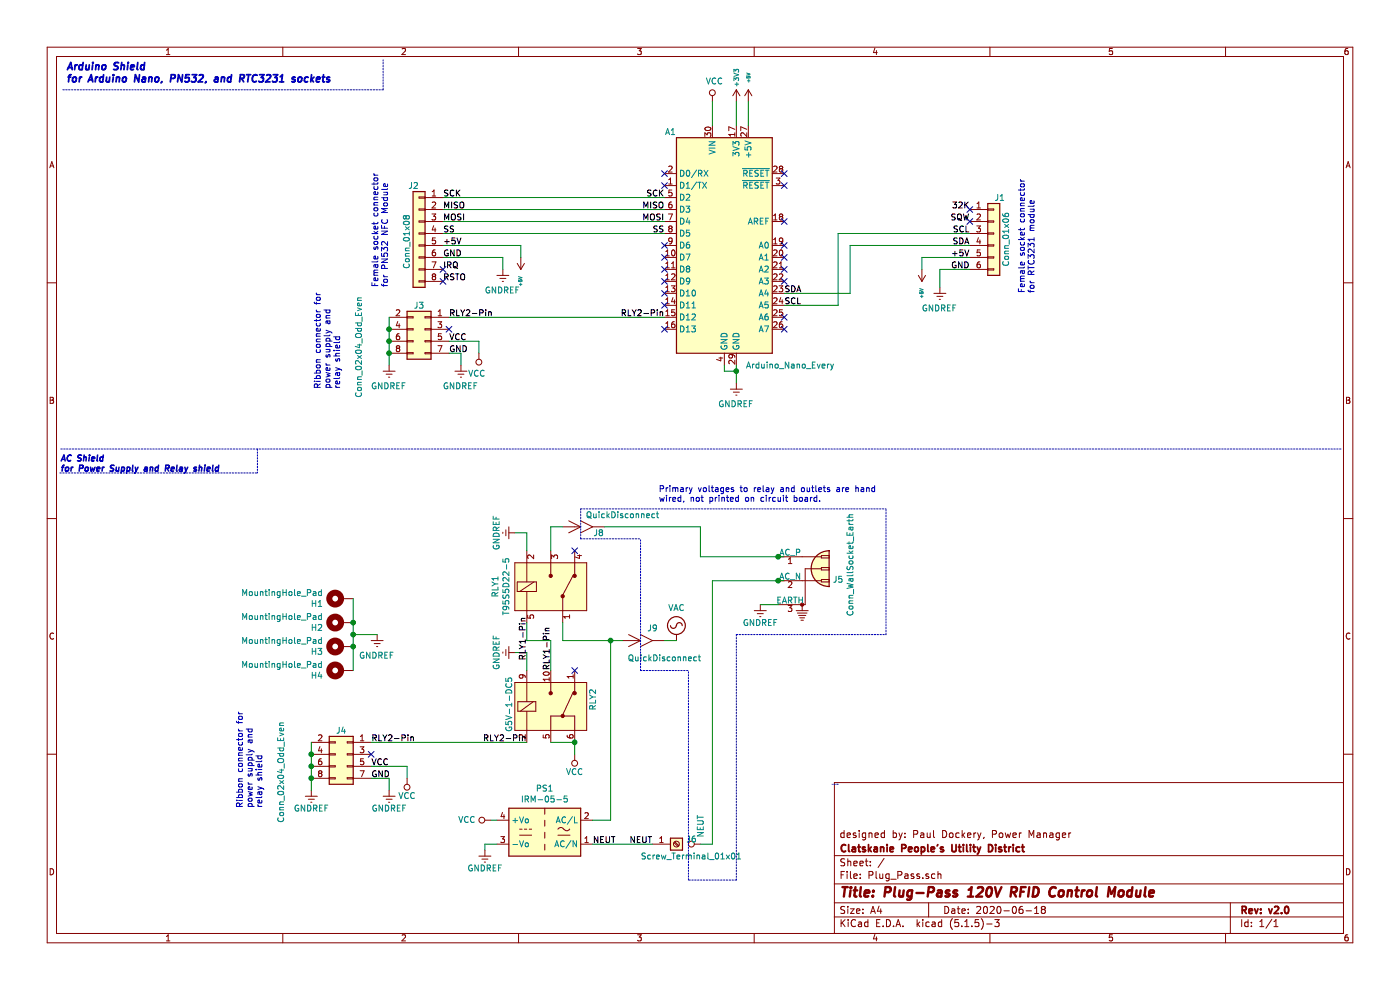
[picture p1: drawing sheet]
EESchema Schematic File Version 4
EELAYER 30 0
EELAYER END
$Descr A4 11693 8268
encoding utf-8
Sheet 1 1
Title "Plug-Pass 120V RFID Control Module"
Date "2020-06-18"
Rev "v2.0"
Comp "Clatskanie People's Utility District"
Comment1 "designed by: Paul Dockery, Power Manager"
Comment2 ""
Comment3 ""
Comment4 ""
$EndDescr
Text Notes 550  700  0    60   Italic 12
Arduino Shield\nfor Arduino Nano, PN532, and RTC3231 sockets
$Comp
L power:+5V #PWR02
U 1 1
P 6250 850
F 0 "#PWR02" H 6250 700 50  0001 C CNN
F 1 "+5V" V 6250 1050 28  0000 C CNN
F 2 "" H 6250 850 50  0000 C CNN
F 3 "" H 6250 850 50  0000 C CNN
	1    6250 850 
	1    0    0    -1  
$EndComp
$Comp
L Plug_Pass:G5LE-14_DC5 RLY1
U 1 1
P 4600 4900
F 0 "RLY1" V 4135 4900 50  0000 C CNN
F 1 "T95S5D22-5" V 4226 4900 50  0000 C CNN
F 2 "Plug_Pass:RLY-T9AS5D22-5" H 4800 5100 50  0001 L CNN
F 3 "https://www.te.com/commerce/DocumentDelivery/DDEController?Action=srchrtrv&DocNm=1308242_T9A&DocType=DS&DocLang=English" H 4800 5200 60  0001 L CNN
F 4 "PB1015-ND" H 4800 5300 60  0001 L CNN "Digi-Key_PN"
F 5 "T9AS5D22-5" H 4800 5400 60  0001 L CNN "MPN"
F 6 "Relays" H 4800 5500 60  0001 L CNN "Category"
F 7 "Power Relays, Over 2 Amps" H 4800 5600 60  0001 L CNN "Family"
F 8 "https://www.te.com/commerce/DocumentDelivery/DDEController?Action=srchrtrv&DocNm=1308242_T9A&DocType=DS&DocLang=English" H 4800 5700 60  0001 L CNN "DK_Datasheet_Link"
F 9 "https://www.digikey.com/product-detail/en/te-connectivity-potter-brumfield-relays/T9AS5D22-5/PB1015-ND/1095336" H 4800 5800 60  0001 L CNN "DK_Detail_Page"
F 10 "RELAY GEN PURPOSE SPDT 20A 5V" H 4800 5900 60  0001 L CNN "Description"
F 11 "TE Connectivity Potter & Brumfield Relays" H 4800 6000 60  0001 L CNN "Manufacturer"
F 12 "Active" H 4800 6100 60  0001 L CNN "Status"
	1    4600 4900
	1    0    0    -1  
$EndComp
$Comp
L Plug_Pass:VCC #PWR01
U 1 1
P 5950 850
F 0 "#PWR01" H 5950 700 50  0001 C CNN
F 1 "VCC" H 5967 1023 50  0000 C CNN
F 2 "" H 5950 850 50  0001 C CNN
F 3 "" H 5950 850 50  0001 C CNN
	1    5950 850 
	1    0    0    -1  
$EndComp
Text Notes 500  3950 0    50   Italic 10
AC Shield\nfor Power Supply and Relay shield
$Comp
L Plug_Pass:Conn_01x06 J1
U 1 1
P 8300 1950
F 0 "J1" H 8350 2250 50  0000 C CNN
F 1 "Conn_01x06" V 8400 1900 50  0000 C CNN
F 2 "Plug_Pass:RTC_PinHeader" H 8300 1950 50  0001 C CNN
F 3 "~" H 8300 1950 50  0001 C CNN
	1    8300 1950
	1    0    0    -1  
$EndComp
$Comp
L Plug_Pass:GNDREF #PWR07
U 1 1
P 7850 2400
F 0 "#PWR07" H 7850 2150 50  0001 C CNN
F 1 "GNDREF" H 7855 2227 50  0000 C CNN
F 2 "" H 7850 2400 50  0001 C CNN
F 3 "" H 7850 2400 50  0001 C CNN
	1    7850 2400
	-1   0    0    -1  
$EndComp
Text Label 8100 2050 2    50   ~ 0
SDA
Text Label 8100 1950 2    50   ~ 0
SCL
Text Label 8100 1850 2    50   ~ 0
SQW
Text Label 8100 1750 2    50   ~ 0
32K
Text Label 8100 2150 2    50   ~ 0
+5V
Text Label 8100 2250 2    50   ~ 0
GND
$Comp
L Plug_Pass:Conn_01x08 J2
U 1 1
P 3500 1950
F 0 "J2" H 3500 2350 50  0000 L CNN
F 1 "Conn_01x08" V 3600 1650 50  0000 L CNN
F 2 "Plug_Pass:PN532_NFC_PinSocket" H 3500 1950 50  0001 C CNN
F 3 "~" H 3500 1950 50  0001 C CNN
	1    3500 1950
	-1   0    0    -1  
$EndComp
Text Label 3700 1650 0    50   ~ 0
SCK
Text Label 3700 1750 0    50   ~ 0
MISO
Text Label 3700 1850 0    50   ~ 0
MOSI
Text Label 3700 1950 0    50   ~ 0
SS
Text Label 3700 2050 0    50   ~ 0
+5V
Text Label 3700 2150 0    50   ~ 0
GND
Text Label 3700 2250 0    50   ~ 0
IRQ
Text Label 3700 2350 0    50   ~ 0
RSTO
Wire Notes Line
	7000 6550 6950 6550
Wire Wire Line
	4400 4600 4400 4450
Wire Wire Line
	4400 4450 4300 4450
$Comp
L Plug_Pass:GNDREF #PWR014
U 1 1
P 4300 4450
F 0 "#PWR014" H 4300 4200 50  0001 C CNN
F 1 "GNDREF" H 4300 4300 50  0000 C CNN
F 2 "" H 4300 4450 50  0001 C CNN
F 3 "" H 4300 4450 50  0001 C CNN
	1    4300 4450
	0    1    1    0   
$EndComp
$Comp
L power:NEUT #PWR020
U 1 1
P 5850 7050
F 0 "#PWR020" H 5850 6900 50  0001 C CNN
F 1 "NEUT" H 5700 7050 50  0000 C CNN
F 2 "" H 5850 7050 50  0001 C CNN
F 3 "" H 5850 7050 50  0001 C CNN
	1    5850 7050
	0    -1   1    0   
$EndComp
$Comp
L Plug_Pass:QuickDisconnect J9
U 1 1
P 5350 5350
F 0 "J9" H 5450 5250 50  0000 C CNN
F 1 "QuickDisconnect" H 5550 5500 50  0000 C CNN
F 2 "" H 5350 5350 50  0001 C CNN
F 3 "" H 5350 5350 50  0001 C CNN
	1    5350 5350
	1    0    0    1   
$EndComp
$Comp
L Plug_Pass:QuickDisconnect J8
U 1 1
P 4850 4400
F 0 "J8" H 5000 4350 50  0000 C CNN
F 1 "QuickDisconnect" H 5200 4500 50  0000 C CNN
F 2 "" H 4850 4400 50  0001 C CNN
F 3 "" H 4850 4400 50  0001 C CNN
	1    4850 4400
	1    0    0    -1  
$EndComp
Wire Wire Line
	4700 4400 4600 4400
$Comp
L power:+3V3 #PWR03
U 1 1
P 6150 850
F 0 "#PWR03" H 6150 700 50  0001 C CNN
F 1 "+3V3" V 6150 1050 39  0000 C CNN
F 2 "" H 6150 850 50  0001 C CNN
F 3 "" H 6150 850 50  0001 C CNN
	1    6150 850 
	1    0    0    -1  
$EndComp
Wire Wire Line
	5850 4650 6500 4650
Text Label 3100 6400 0    50   ~ 0
VCC
Text Label 3100 6500 0    50   ~ 0
GND
Text Label 3100 6200 0    50   ~ 0
RLY2-Pin
NoConn ~ 3100 6300
$Comp
L Plug_Pass:GNDREF #PWR015
U 1 1
P 3250 6600
F 0 "#PWR015" H 3250 6350 50  0001 C CNN
F 1 "GNDREF" H 3250 6450 50  0000 C CNN
F 2 "" H 3250 6600 50  0001 C CNN
F 3 "" H 3250 6600 50  0001 C CNN
	1    3250 6600
	-1   0    0    -1  
$EndComp
Wire Wire Line
	3250 6500 3250 6600
Text Label 3750 2650 0    50   ~ 0
RLY2-Pin
$Comp
L Plug_Pass:GNDREF #PWR09
U 1 1
P 6150 3200
F 0 "#PWR09" H 6150 2950 50  0001 C CNN
F 1 "GNDREF" H 6155 3027 50  0000 C CNN
F 2 "" H 6150 3200 50  0001 C CNN
F 3 "" H 6150 3200 50  0001 C CNN
	1    6150 3200
	-1   0    0    -1  
$EndComp
Wire Wire Line
	7850 2250 7850 2400
Wire Wire Line
	7850 2250 8100 2250
Wire Wire Line
	7700 2150 7700 2250
Wire Wire Line
	7700 2150 8100 2150
Wire Wire Line
	7100 2050 8100 2050
Wire Wire Line
	3700 1650 5550 1650
Wire Wire Line
	3700 1750 5550 1750
Wire Wire Line
	3700 1850 5550 1850
Wire Wire Line
	3700 1950 5550 1950
NoConn ~ 3700 2250
NoConn ~ 3700 2350
Wire Wire Line
	4350 2050 4350 2150
Wire Wire Line
	3700 2050 4350 2050
Wire Wire Line
	4200 2150 4200 2250
Wire Wire Line
	3700 2150 4200 2150
$Comp
L Plug_Pass:GNDREF #PWR06
U 1 1
P 4200 2250
F 0 "#PWR06" H 4200 2000 50  0001 C CNN
F 1 "GNDREF" H 4205 2077 50  0000 C CNN
F 2 "" H 4200 2250 50  0001 C CNN
F 3 "" H 4200 2250 50  0001 C CNN
	1    4200 2250
	-1   0    0    -1  
$EndComp
Wire Wire Line
	4000 2850 4000 2950
Wire Wire Line
	3750 2850 4000 2850
Wire Wire Line
	3850 2950 3850 3050
$Comp
L Plug_Pass:GNDREF #PWR011
U 1 1
P 3850 3050
F 0 "#PWR011" H 3850 2800 50  0001 C CNN
F 1 "GNDREF" H 3855 2877 50  0000 C CNN
F 2 "" H 3850 3050 50  0001 C CNN
F 3 "" H 3850 3050 50  0001 C CNN
	1    3850 3050
	-1   0    0    -1  
$EndComp
$Comp
L Plug_Pass:VCC #PWR010
U 1 1
P 4000 2950
F 0 "#PWR010" H 4000 2800 50  0001 C CNN
F 1 "VCC" H 4017 3123 50  0000 C CNN
F 2 "" H 4000 2950 50  0001 C CNN
F 3 "" H 4000 2950 50  0001 C CNN
	1    4000 2950
	-1   0    0    1   
$EndComp
Text Label 3750 2850 0    50   ~ 0
VCC
Text Label 3750 2950 0    50   ~ 0
GND
NoConn ~ 3750 2750
NoConn ~ 8100 1750
NoConn ~ 8100 1850
Wire Notes Line
	11200 3750 500  3750
Wire Notes Line
	2150 3750 2150 3950
Wire Notes Line
	500  3950 2150 3950
Wire Notes Line
	6150 5300 7400 5300
Wire Notes Line
	7400 5300 7400 4250
Text Notes 5500 4200 0    50   ~ 0
Primary voltages to relay and outlets are hand\nwired, not printed on circuit board.
Text Notes 8650 2450 1    50   ~ 0
Female socket connector \nfor RTC3231 module
Text Notes 3250 2400 1    50   ~ 0
Female socket connector \nfor PN532 NFC Module
Text Notes 2850 3250 1    50   ~ 0
Ribbon connector for\npower supply and\nrelay shield
$Comp
L power:+5V #PWR0101
U 1 1
P 7700 2250
F 0 "#PWR0101" H 7700 2100 50  0001 C CNN
F 1 "+5V" V 7700 2450 28  0000 C CNN
F 2 "" H 7700 2250 50  0000 C CNN
F 3 "" H 7700 2250 50  0000 C CNN
	1    7700 2250
	-1   0    0    1   
$EndComp
$Comp
L power:+5V #PWR0102
U 1 1
P 4350 2150
F 0 "#PWR0102" H 4350 2000 50  0001 C CNN
F 1 "+5V" V 4350 2350 28  0000 C CNN
F 2 "" H 4350 2150 50  0000 C CNN
F 3 "" H 4350 2150 50  0000 C CNN
	1    4350 2150
	-1   0    0    1   
$EndComp
$Comp
L Plug_Pass:Arduino_Nano_v3.x A1
U 1 1
P 6050 2050
F 0 "A1" H 5600 3000 50  0000 C CNN
F 1 "Arduino_Nano_Every" H 6600 1050 50  0000 C CNN
F 2 "Plug_Pass:NANO_33_Footprint_SMD_Castell" H 6050 2050 50  0001 C CIN
F 3 "http://www.mouser.com/pdfdocs/Gravitech_Arduino_Nano3_0.pdf" H 6050 2050 50  0001 C CNN
	1    6050 2050
	1    0    0    -1  
$EndComp
Wire Wire Line
	6150 3050 6150 3100
Wire Wire Line
	6050 3050 6050 3100
Wire Wire Line
	6050 3100 6150 3100
Connection ~ 6150 3100
Wire Wire Line
	6150 3100 6150 3200
Wire Wire Line
	7100 2050 7100 2450
Wire Wire Line
	7100 2450 6550 2450
Wire Wire Line
	8100 1950 7000 1950
Wire Wire Line
	7000 1950 7000 2550
Wire Wire Line
	7000 2550 6550 2550
Wire Wire Line
	5950 850  5950 1050
Wire Wire Line
	6150 850  6150 1050
Wire Wire Line
	6250 850  6250 1050
NoConn ~ 5550 1450
NoConn ~ 5550 1550
NoConn ~ 5550 2050
NoConn ~ 5550 2150
NoConn ~ 5550 2250
NoConn ~ 5550 2350
NoConn ~ 5550 2450
NoConn ~ 5550 2550
NoConn ~ 5550 2750
NoConn ~ 6550 2750
NoConn ~ 6550 2650
NoConn ~ 6550 2350
NoConn ~ 6550 2250
NoConn ~ 6550 2150
NoConn ~ 6550 2050
NoConn ~ 6550 1850
NoConn ~ 6550 1550
NoConn ~ 6550 1450
NoConn ~ 27000 8650
NoConn ~ 12850 5050
$Comp
L power:VAC #PWR05
U 1 1
P 5650 5350
F 0 "#PWR05" H 5650 5250 50  0001 C CNN
F 1 "VAC" H 5650 5625 50  0000 C CNN
F 2 "" H 5650 5350 50  0001 C CNN
F 3 "" H 5650 5350 50  0001 C CNN
	1    5650 5350
	-1   0    0    -1  
$EndComp
Wire Wire Line
	5650 5350 5550 5350
$Comp
L Plug_Pass:Conn_02x04_Odd_Even J3
U 1 1
P 3550 2750
F 0 "J3" H 3600 2950 50  0000 C CNN
F 1 "Conn_02x04_Odd_Even" V 4100 2600 50  0000 C CNN
F 2 "Plug_Pass:IDC-Header_2x04_P2.54mm_Vertical_Small" H 3550 2750 50  0001 C CNN
F 3 "~" H 3550 2750 50  0001 C CNN
	1    3550 2750
	-1   0    0    -1  
$EndComp
Text Notes 2200 6750 1    50   ~ 0
Ribbon connector for\npower supply and\nrelay shield
$Comp
L Plug_Pass:Conn_02x04_Odd_Even J4
U 1 1
P 2900 6300
F 0 "J4" H 2950 6500 50  0000 C CNN
F 1 "Conn_02x04_Odd_Even" V 3450 6150 50  0000 C CNN
F 2 "Plug_Pass:IDC-Header_2x04_P2.54mm_Vertical" H 2900 6300 50  0001 C CNN
F 3 "~" H 2900 6300 50  0001 C CNN
	1    2900 6300
	-1   0    0    -1  
$EndComp
$Comp
L Plug_Pass:G5V-1-DC5 RLY2
U 1 1
P 4600 5900
F 0 "RLY2" V 4950 6050 50  0000 R CNN
F 1 "G5V-1-DC5" V 4250 6150 50  0000 R CNN
F 2 "Plug_Pass:Relay_THT_G5V-1" H 4800 6100 50  0001 L CNN
F 3 "https://omronfs.omron.com/en_US/ecb/products/pdf/en-g5v_1.pdf" H 4800 6200 60  0001 L CNN
F 4 "Z773-ND" H 4800 6300 60  0001 L CNN "Digi-Key_PN"
F 5 "G5V-1-DC5" H 4800 6400 60  0001 L CNN "MPN"
F 6 "Relays" H 4800 6500 60  0001 L CNN "Category"
F 7 "Signal Relays, Up to 2 Amps" H 4800 6600 60  0001 L CNN "Family"
F 8 "https://omronfs.omron.com/en_US/ecb/products/pdf/en-g5v_1.pdf" H 4800 6700 60  0001 L CNN "DK_Datasheet_Link"
F 9 "/product-detail/en/omron-electronics-inc-emc-div/G5V-1-DC5/Z773-ND/87831" H 4800 6800 60  0001 L CNN "DK_Detail_Page"
F 10 "RELAY GEN PURPOSE SPDT 1A 5VDC" H 4800 6900 60  0001 L CNN "Description"
F 11 "Omron Electronics Inc-EMC Div" H 4800 7000 60  0001 L CNN "Manufacturer"
F 12 "Active" H 4800 7100 60  0001 L CNN "Status"
	1    4600 5900
	1    0    0    -1  
$EndComp
Wire Wire Line
	4400 5600 4400 5450
Wire Wire Line
	4400 5450 4300 5450
$Comp
L Plug_Pass:GNDREF #PWR0103
U 1 1
P 4300 5450
F 0 "#PWR0103" H 4300 5200 50  0001 C CNN
F 1 "GNDREF" H 4300 5300 50  0000 C CNN
F 2 "" H 4300 5450 50  0001 C CNN
F 3 "" H 4300 5450 50  0001 C CNN
	1    4300 5450
	0    1    1    0   
$EndComp
$Comp
L Plug_Pass:IRM-05-5 PS1
U 1 1
P 4550 6950
F 0 "PS1" H 4550 7317 50  0000 C CNN
F 1 "IRM-05-5" H 4550 7226 50  0000 C CNN
F 2 "Plug_Pass:Converter_ACDC_MeanWell_IRM-05-xx_THT" H 4550 6600 50  0001 C CNN
F 3 "https://www.meanwell.com/Upload/PDF/IRM-05/IRM-05-SPEC.PDF" H 4550 6550 50  0001 C CNN
	1    4550 6950
	-1   0    0    -1  
$EndComp
Wire Wire Line
	5450 7050 4950 7050
Wire Wire Line
	4050 7050 4150 7050
Wire Wire Line
	4600 4600 4600 4400
Wire Wire Line
	5050 4400 5850 4400
Wire Wire Line
	5850 4400 5850 4650
Wire Wire Line
	4600 5350 4400 5350
Wire Wire Line
	4400 5350 4400 5200
Wire Wire Line
	4600 5350 4600 5600
Wire Wire Line
	4150 6850 4100 6850
Wire Wire Line
	3250 6500 3100 6500
$Comp
L Plug_Pass:GNDREF #PWR0104
U 1 1
P 4050 7100
F 0 "#PWR0104" H 4050 6850 50  0001 C CNN
F 1 "GNDREF" H 4050 6950 50  0000 C CNN
F 2 "" H 4050 7100 50  0001 C CNN
F 3 "" H 4050 7100 50  0001 C CNN
	1    4050 7100
	-1   0    0    -1  
$EndComp
Wire Wire Line
	4050 7100 4050 7050
Wire Wire Line
	4700 5350 5100 5350
Wire Wire Line
	5100 5350 5100 6850
Wire Wire Line
	5100 6850 4950 6850
Connection ~ 5100 5350
Wire Wire Line
	5100 5350 5200 5350
Wire Wire Line
	4700 5200 4700 5350
Text Label 4400 6200 2    50   ~ 0
RLY2-Pin
Wire Wire Line
	3100 6200 4400 6200
Wire Wire Line
	3750 2950 3850 2950
Text Label 5550 2650 2    50   ~ 0
RLY2-Pin
Wire Wire Line
	3750 2650 5550 2650
Text Label 5550 1650 2    50   ~ 0
SCK
Text Label 5550 1750 2    50   ~ 0
MISO
Text Label 5550 1850 2    50   ~ 0
MOSI
Text Label 5550 1950 2    50   ~ 0
SS
$Comp
L Plug_Pass:VCC #PWR0105
U 1 1
P 4100 6850
F 0 "#PWR0105" H 4100 6700 50  0001 C CNN
F 1 "VCC" V 4100 7050 50  0000 C CNN
F 2 "" H 4100 6850 50  0001 C CNN
F 3 "" H 4100 6850 50  0001 C CNN
	1    4100 6850
	0    -1   -1   0   
$EndComp
$Comp
L Plug_Pass:VCC #PWR0106
U 1 1
P 3400 6500
F 0 "#PWR0106" H 3400 6350 50  0001 C CNN
F 1 "VCC" H 3400 6650 50  0000 C CNN
F 2 "" H 3400 6500 50  0001 C CNN
F 3 "" H 3400 6500 50  0001 C CNN
	1    3400 6500
	-1   0    0    1   
$EndComp
Wire Wire Line
	3100 6400 3400 6400
Wire Wire Line
	3400 6400 3400 6500
$Comp
L Plug_Pass:VCC #PWR0107
U 1 1
P 4800 6300
F 0 "#PWR0107" H 4800 6150 50  0001 C CNN
F 1 "VCC" H 4800 6450 50  0000 C CNN
F 2 "" H 4800 6300 50  0001 C CNN
F 3 "" H 4800 6300 50  0001 C CNN
	1    4800 6300
	-1   0    0    1   
$EndComp
Wire Wire Line
	4800 6300 4800 6200
Wire Wire Line
	4600 6200 4800 6200
Connection ~ 4800 6200
NoConn ~ 4800 5600
NoConn ~ 4800 4600
Wire Notes Line
	6150 5300 6150 7350
Wire Notes Line
	6150 7350 5750 7350
Wire Notes Line
	5750 7350 5750 5600
Wire Notes Line
	5350 5600 5350 4500
Wire Notes Line
	4850 4500 4850 4250
Wire Notes Line
	4850 4250 7400 4250
Wire Wire Line
	5950 4850 5950 7050
Wire Wire Line
	5950 7050 5850 7050
Wire Wire Line
	5950 4850 6500 4850
Text Label 4600 5600 1    50   ~ 0
RLY1-Pin
Text Label 4400 5150 3    50   ~ 0
RLY1-Pin
Text Label 6550 2550 0    50   ~ 0
SCL
Text Label 6550 2450 0    50   ~ 0
SDA
Wire Notes Line
	525  750  3200 750 
Wire Notes Line
	3200 750  3200 500 
$Comp
L Plug_Pass:Conn_WallSocket_Earth J5
U 1 1
P 6700 4850
F 0 "J5" H 6954 4861 50  0000 L CNN
F 1 "Conn_WallSocket_Earth" V 7100 4550 50  0000 L CNN
F 2 "" H 6400 4950 50  0001 C CNN
F 3 "~" H 6400 4950 50  0001 C CNN
	1    6700 4850
	1    0    0    -1  
$EndComp
Connection ~ 6500 4650
Wire Wire Line
	6500 4650 6550 4650
Connection ~ 6500 4850
Wire Wire Line
	6500 4850 6550 4850
$Comp
L Plug_Pass:GNDREF #PWR0108
U 1 1
P 6350 5050
F 0 "#PWR0108" H 6350 4800 50  0001 C CNN
F 1 "GNDREF" H 6350 4900 50  0000 C CNN
F 2 "" H 6350 5050 50  0001 C CNN
F 3 "" H 6350 5050 50  0001 C CNN
	1    6350 5050
	-1   0    0    -1  
$EndComp
Wire Wire Line
	6500 5050 6350 5050
$Comp
L Plug_Pass:Screw_Terminal_01x01 J6
U 1 1
P 5650 7050
F 0 "J6" H 5730 7092 50  0000 L CNN
F 1 "Screw_Terminal_01x01" H 5350 6950 50  0000 L CNN
F 2 "Plug_Pass:PLH5-1_75" H 5650 7050 50  0001 C CNN
F 3 "~" H 5650 7050 50  0001 C CNN
	1    5650 7050
	1    0    0    -1  
$EndComp
$Comp
L Plug_Pass:MountingHole_Pad H4
U 1 1
P 2850 5600
F 0 "H4" V 2804 5750 50  0000 L CNN
F 1 "MountingHole_Pad" V 2895 5750 50  0000 L CNN
F 2 "Plug_Pass:Ground_Pad" H 2850 5600 50  0001 C CNN
F 3 "~" H 2850 5600 50  0001 C CNN
	1    2850 5600
	0    -1   -1   0   
$EndComp
$Comp
L Plug_Pass:MountingHole_Pad H3
U 1 1
P 2850 5400
F 0 "H3" V 2804 5550 50  0000 L CNN
F 1 "MountingHole_Pad" V 2895 5550 50  0000 L CNN
F 2 "Plug_Pass:Ground_Pad" H 2850 5400 50  0001 C CNN
F 3 "~" H 2850 5400 50  0001 C CNN
	1    2850 5400
	0    -1   -1   0   
$EndComp
$Comp
L Plug_Pass:MountingHole_Pad H2
U 1 1
P 2850 5200
F 0 "H2" V 2804 5350 50  0000 L CNN
F 1 "MountingHole_Pad" V 2895 5350 50  0000 L CNN
F 2 "Plug_Pass:Ground_Pad" H 2850 5200 50  0001 C CNN
F 3 "~" H 2850 5200 50  0001 C CNN
	1    2850 5200
	0    -1   -1   0   
$EndComp
$Comp
L Plug_Pass:MountingHole_Pad H1
U 1 1
P 2850 5000
F 0 "H1" V 2804 5150 50  0000 L CNN
F 1 "MountingHole_Pad" V 2895 5150 50  0000 L CNN
F 2 "Plug_Pass:Ground_Pad" H 2850 5000 50  0001 C CNN
F 3 "~" H 2850 5000 50  0001 C CNN
	1    2850 5000
	0    -1   -1   0   
$EndComp
$Comp
L Plug_Pass:GNDREF #PWR0109
U 1 1
P 3150 5300
F 0 "#PWR0109" H 3150 5050 50  0001 C CNN
F 1 "GNDREF" H 3155 5127 50  0000 C CNN
F 2 "" H 3150 5300 50  0001 C CNN
F 3 "" H 3150 5300 50  0001 C CNN
	1    3150 5300
	-1   0    0    -1  
$EndComp
Wire Wire Line
	2950 5000 2950 5200
Wire Wire Line
	2950 5200 2950 5300
Connection ~ 2950 5200
Wire Wire Line
	2950 5400 2950 5600
Connection ~ 2950 5400
Wire Wire Line
	2950 5300 3150 5300
Connection ~ 2950 5300
Wire Wire Line
	2950 5300 2950 5400
$Comp
L Plug_Pass:GNDREF #PWR0110
U 1 1
P 3250 3050
F 0 "#PWR0110" H 3250 2800 50  0001 C CNN
F 1 "GNDREF" H 3255 2877 50  0000 C CNN
F 2 "" H 3250 3050 50  0001 C CNN
F 3 "" H 3250 3050 50  0001 C CNN
	1    3250 3050
	-1   0    0    -1  
$EndComp
Wire Wire Line
	3250 2650 3250 2750
Wire Wire Line
	3250 2750 3250 2850
Connection ~ 3250 2750
Wire Wire Line
	3250 2850 3250 2950
Connection ~ 3250 2850
Wire Wire Line
	3250 2950 3250 3050
Connection ~ 3250 2950
$Comp
L Plug_Pass:GNDREF #PWR0111
U 1 1
P 2600 6600
F 0 "#PWR0111" H 2600 6350 50  0001 C CNN
F 1 "GNDREF" H 2600 6450 50  0000 C CNN
F 2 "" H 2600 6600 50  0001 C CNN
F 3 "" H 2600 6600 50  0001 C CNN
	1    2600 6600
	-1   0    0    -1  
$EndComp
Wire Wire Line
	2600 6200 2600 6300
Wire Wire Line
	2600 6300 2600 6400
Connection ~ 2600 6300
Wire Wire Line
	2600 6400 2600 6500
Connection ~ 2600 6400
Wire Wire Line
	2600 6500 2600 6600
Connection ~ 2600 6500
Text Label 5450 7050 2    50   ~ 0
NEUT
Text Label 4950 7050 0    50   ~ 0
NEUT
Wire Notes Line
	4850 4500 5350 4500
Wire Notes Line
	5350 5600 5750 5600
$EndSCHEMATC
